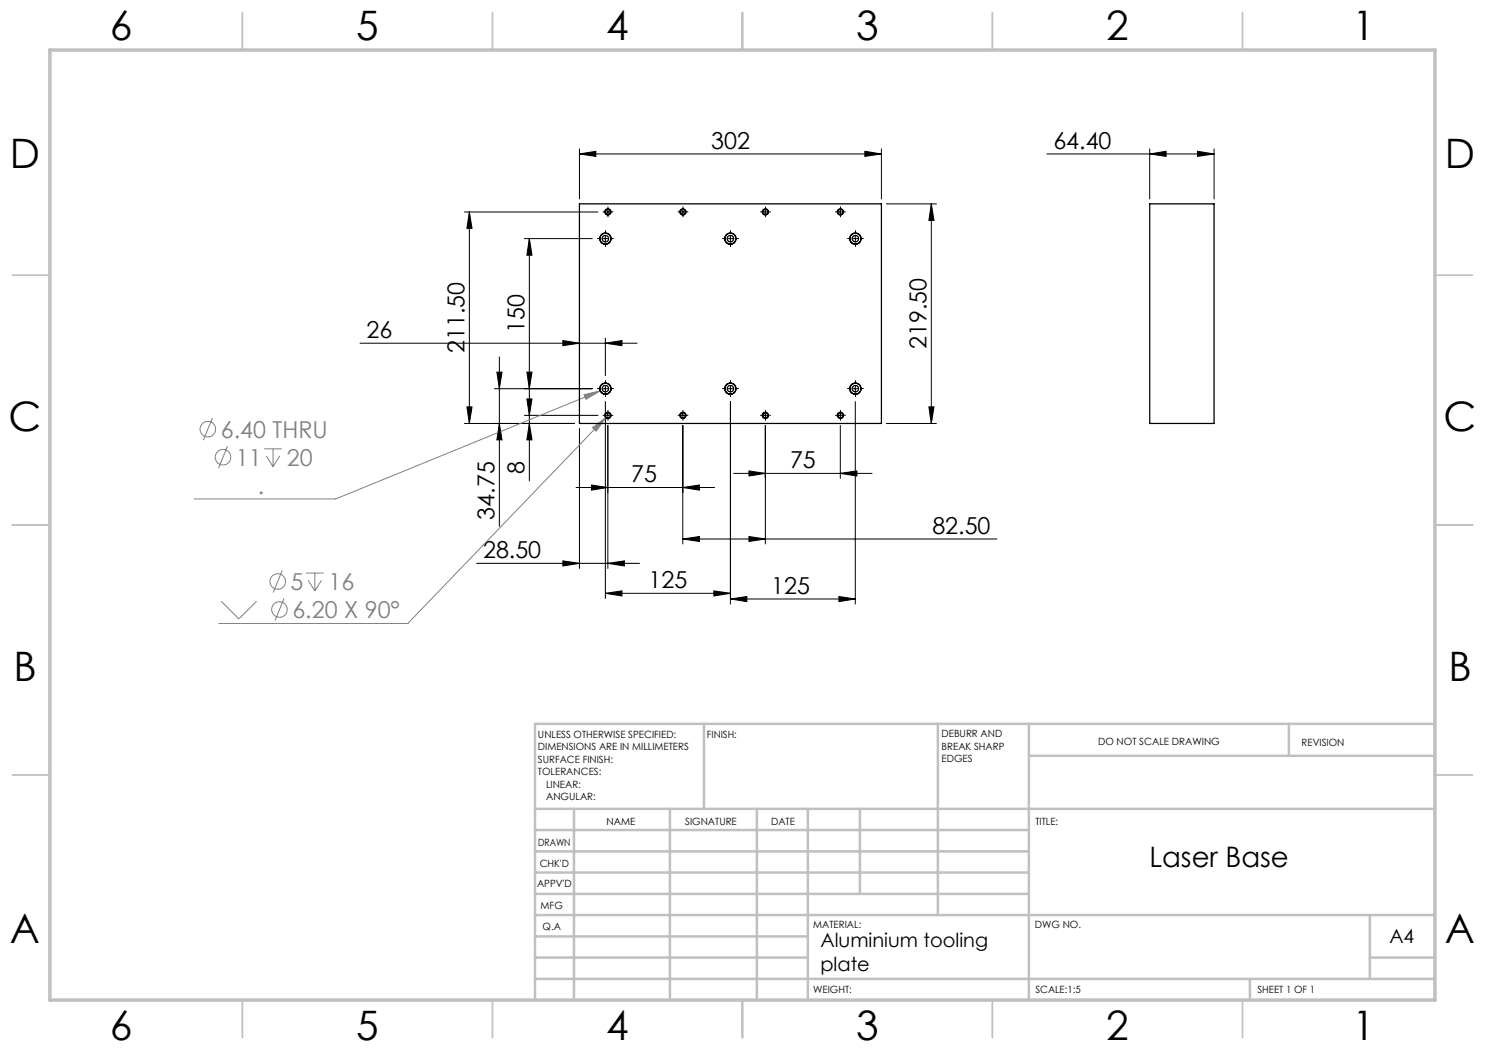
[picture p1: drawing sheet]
<svg xmlns="http://www.w3.org/2000/svg" width="297mm" height="210mm" viewBox="0 0 297 210" stroke-linecap="round" stroke-linejoin="round" font-family="sans-serif">
<g fill="none" stroke="#808080" stroke-width=".2">
<path d="M116.8 78.9l3.3-.7-2.9 1.7zM120.1 78.2l-53 21.6h-28.3M42.5 83.6l-1.8 4.4M45.5 89.2l-1.8 4.5M52.8 89.8h3.6M53.3 91.2l1.3 2.1M54.6 89.8v3.5M56 91.2l-1.4 2.1M118.5 85.5l2.6-2-1.9 2.7zM121.1 83.5l-39.5 41.2h-37.9M56.4 114.1l-1.8 4.4M56.8 119.7l-1.8 4.4"/>
<path d="M61.2 114.6h3.5M61.6 116.1l1.4 2.1M63 114.6v3.6M64.3 116.1l-1.3 2.1M44.2 120.3l3.6 3.5 3.5-3.5"/>
<circle cx="41.6" cy="85.8" r="1.56"/>
<circle cx="44.6" cy="91.4" r="1.56"/>
<circle cx="55.6" cy="116.3" r="1.55"/>
<circle cx="55.9" cy="121.9" r="1.55"/>
</g>
<g fill="none" stroke="#000" stroke-width=".2">
<path d="M115.9 30.8l3.3-.5v1zM115.9 29.8v10M115.9 30.8h60.4M173 30.3l3.3 .5-3.3 .5zM176.3 29.8v10M209.4 30.8h33.4M229.9 30.8l3.3-.5v1zM229.9 29.8v10M239.5 30.3l3.3 .5-3.3 .5zM242.8 29.8v10M92.9 42.4h26.7M93.9 42.4v42.3"/>
<path d="M93.9 42.4l.5 3.3h-1zM104.9 47.7h13.6M105.9 47.7v48.5M105.9 47.7l.5 3.3h-1zM120.6 47.7h1M121 42.5a.59 .59 0 0 1 .5-.7 .59 .59 0 0 1 .7 .6 .59 .59 0 0 1-.8 .6M121.1 47.2v1M121.1 42.4h1M121.6 41.9v1M136 42.5a.6 .6 0 0 1 .5-.7 .6 .6 0 0 1 .7 .6 .6 .6 0 0 1-.8 .6M136.1 42.4h1M136.6 41.9v1"/>
<path d="M145.6 47.7h1M146.1 47.2v1M152.5 42.5a.59 .59 0 0 1 .5-.7 .59 .59 0 0 1 .7 .6 .59 .59 0 0 1-.8 .6M152.6 42.4h1M153.1 41.9v1M167.5 42.5a.59 .59 0 0 1 .5-.7 .59 .59 0 0 1 .7 .6 .59 .59 0 0 1-.8 .6M167.6 42.4h1M168.1 41.9v1M170.6 47.7h1M171.1 47.2v1M177.3 40.8h10M186.3 40.8l.5 3.3h-1z"/>
<path d="M186.3 40.8v43.9M72 68.6h55.4M99.4 74.4h1l-.5 3.3zM99.9 71.4v33.9M105.4 74.4h1l-.5 3.3zM105.4 79.8h1l-.5 3.3zM112.6 68.1l3.3 .5-3.3 .5zM118.5 77.7h-19.6M120.6 77.7h1M121.1 68.6l3.3-.5v1zM121.1 67.6v7.5M121.1 77.2v1"/>
<path d="M145.6 77.7h1M146.1 77.2v1M170.6 77.7h1M171.1 77.2v1M92.9 84.7h22M93.4 81.4h1l-.5 3.3zM99.9 84.7l.5 3.3h-1zM104.9 83.1h14.7M105.9 84.7l.5 3.3h-1zM115.2 97.5h27.7M115.9 85.7v28M118.3 97l3.3 .5-3.3 .5z"/>
<path d="M121 83.2a.6 .6 0 0 1 .5-.7 .6 .6 0 0 1 .7 .6 .6 .6 0 0 1-.8 .6M121.1 80.3v39.4M121.1 83.1h1M121.6 85.1v28.6M121.6 82.6v1M136 83.2a.61 .61 0 0 1 .5-.7 .61 .61 0 0 1 .7 .6 .61 .61 0 0 1-.8 .6M136.1 83.1h1M136.6 97.5l3.3-.5v1zM136.6 85.1v23.7M136.6 82.6v1M146.1 80.3v40.5M146.7 94.7h27.7"/>
<path d="M149.8 94.2l3.3 .5-3.3 .5zM152.5 83.2a.6 .6 0 0 1 .5-.7 .6 .6 0 0 1 .7 .6 .6 .6 0 0 1-.8 .6M152.6 83.1h1M153.1 85.1v23.7M153.1 82.6v1M167.5 83.2a.6 .6 0 0 1 .5-.7 .6 .6 0 0 1 .7 .6 .6 .6 0 0 1-.8 .6M167.6 83.1h1M168.1 94.7l3.3-.5v1zM168.1 85.1v10.6M168.1 82.6v1M171.1 80.3v40.5M177.3 84.7h10"/>
<path d="M185.8 81.4h1l-.5 3.3zM95.3 112.7h32.6M112.6 112.2l3.3 .5-3.3 .5zM121.1 118.7l3.3-.5v1zM121.1 118.7h25M121.6 112.7l3.3-.5v1zM136.6 107.8l3.3-.5v1zM136.6 107.8h62.8M142.8 118.2l3.3 .5-3.3 .5zM146.1 119.8l3.3-.5v1zM146.1 119.8h25M149.8 107.3l3.3 .5-3.3 .5z"/>
<path d="M167.8 119.3l3.3 .5-3.3 .5z"/>
</g>
<g fill="none" stroke="#c0c0c0" stroke-width=".35">
<path d="M48.5 2.5v7.5M98.5 2.5v7.5M148.5 2.5v7.5M198.5 2.5v7.5M248.5 2.5v7.5M2.5 55h7.5M287 55h7.5M2.5 105h7.5M287 105h7.5M2.5 155h7.5M287 155h7.5M48.5 200v7.5"/>
<path d="M98.5 200v7.5M148.5 200v7.5M198.5 200v7.5M248.5 200v7.5"/>
</g>
<g fill="none" stroke="#c0c0c0" stroke-width=".5">
<path d="M140.8 144.8v17M187.6 144.8v38.2M205.8 144.8v55.2M205.8 151.2h81.2M257.8 144.8v6.4M287 144.8h-180v55.2M107 161.8h180M107 178.8h98.8M107 174.5h98.8M107 170.3h98.8M107 166h98.8M114.8 161.8v38.2"/>
<path d="M134 161.8v38.2M151.4 161.8v38.2M161.6 161.8v38.2M172 161.8v17M107 195.8h180M107 191.5h54.6M107 187.3h54.6M107 183h180M250 195.8v4.2M274 191.5h13M274 183v12.8"/>
</g>
<path d="M10 10h277v190h-277z" fill="none" stroke="#c0c0c0" stroke-width=".7"/>
<g fill="none" stroke="#000" stroke-width=".2" stroke-dasharray="15.2 1.3 1.3 1.3">
<path d="M120.1 47.7h-.6M121.1 42.4h-.5M121.1 46.7v-.6M121.1 48.7v.6M121.6 41.9v-.5M121.6 42.9v.5M122.1 42.4h.5M122.1 47.7h.6M136.1 42.4h-.5M136.6 41.9v-.5M136.6 42.9v.5M137.1 42.4h.5"/>
<path d="M145.1 47.7h-.6M146.1 46.7v-.6M146.1 48.7v.6M147.1 47.7h.6M152.6 42.4h-.5M153.1 41.9v-.5M153.1 42.9v.5M153.6 42.4h.5M167.6 42.4h-.5M168.1 41.9v-.5M168.1 42.9v.5M168.6 42.4h.5"/>
<path d="M170.1 47.7h-.6M171.1 46.7v-.6M171.1 48.7v.6M172.1 47.7h.6M120.1 77.7h-.6M121.1 76.7v-.6M121.1 78.7v.6M122.1 77.7h.6M145.1 77.7h-.6M146.1 76.7v-.6M146.1 78.7v.6M147.1 77.7h.6"/>
<path d="M170.1 77.7h-.6M171.1 76.7v-.6M171.1 78.7v.6M172.1 77.7h.6M121.1 83.1h-.5M121.6 82.6v-.5M121.6 83.6v.5M122.1 83.1h.5M136.1 83.1h-.5M136.6 82.6v-.5M136.6 83.6v.5M137.1 83.1h.5"/>
<path d="M152.6 83.1h-.5M153.1 82.6v-.5M153.1 83.6v.5M153.6 83.1h.5M167.6 83.1h-.5M168.1 82.6v-.5M168.1 83.6v.5M168.6 83.1h.5"/>
</g>
<g fill="#000">
<path d="M115.9 30.8l3.3-.5v1zM173 30.3l3.3 .5-3.3 .5zM118.3 97l3.3 .5-3.3 .5zM136.6 97.5l3.3-.5v1zM136.6 107.8l3.3-.5v1zM149.8 107.3l3.3 .5-3.3 .5zM149.8 94.2l3.3 .5-3.3 .5zM168.1 94.7l3.3-.5v1zM121.1 118.7l3.3-.5v1zM142.8 118.2l3.3 .5-3.3 .5zM146.1 119.8l3.3-.5v1zM167.8 119.3l3.3 .5-3.3 .5z"/>
<path d="M105.4 79.8h1l-.5 3.3zM105.9 84.7l.5 3.3h-1zM93.9 42.4l.5 3.3h-1zM93.4 81.4h1l-.5 3.3zM99.4 74.4h1l-.5 3.3zM99.9 84.7l.5 3.3h-1z"/>
<path d="M185.8 81.4h1l-.5 3.3zM186.3 40.8l.5 3.3h-1zM105.4 74.4h1l-.5 3.3zM105.9 47.7l.5 3.3h-1z"/>
<path d="M121.6 112.7l3.3-.5v1zM112.6 112.2l3.3 .5-3.3 .5zM121.1 68.6l3.3-.5v1zM112.6 68.1l3.3 .5-3.3 .5zM239.5 30.3l3.3 .5-3.3 .5zM229.9 30.8l3.3-.5v1z"/>
</g>
<path d="M118.5 85.5l.7 .7 1.9-2.7zM116.8 78.9l.4 1 2.9-1.7z" fill="#808080"/>
<g fill="none" stroke="#000" stroke-width=".25">
<path d="M115.9 40.8h60.4v43.9h-60.4zM229.9 40.8h12.9v43.9h-12.9z"/>
<circle cx="121.1" cy="47.7" r=".64"/>
<circle cx="121.1" cy="47.7" r="1.09"/>
<circle cx="121.1" cy="47.7" r="1.13"/>
<circle cx="121.6" cy="42.4" r=".5"/>
<circle cx="121.6" cy="42.4" r=".62"/>
<circle cx="136.6" cy="42.4" r=".5"/>
<circle cx="136.6" cy="42.4" r=".62"/>
<circle cx="146.1" cy="47.7" r=".64"/>
<circle cx="146.1" cy="47.7" r="1.1"/>
<circle cx="146.1" cy="47.7" r="1.12"/>
<circle cx="153.1" cy="42.4" r=".61"/>
<circle cx="153.1" cy="42.4" r=".5"/>
<circle cx="168.1" cy="42.4" r=".5"/>
<circle cx="168.1" cy="42.4" r=".62"/>
<circle cx="171.1" cy="47.7" r="1.13"/>
<circle cx="171.1" cy="47.7" r=".64"/>
<circle cx="171.1" cy="47.7" r="1.1"/>
<circle cx="121.1" cy="77.7" r="1.1"/>
<circle cx="121.1" cy="77.7" r=".65"/>
<circle cx="121.1" cy="77.7" r="1.12"/>
<circle cx="146.1" cy="77.7" r="1.11"/>
<circle cx="146.1" cy="77.7" r=".64"/>
<circle cx="171.1" cy="77.7" r="1.12"/>
<circle cx="171.1" cy="77.7" r="1.11"/>
<circle cx="171.1" cy="77.7" r=".64"/>
<circle cx="121.6" cy="83.1" r=".49"/>
<circle cx="121.6" cy="83.1" r=".62"/>
<circle cx="136.6" cy="83.1" r=".49"/>
<circle cx="136.6" cy="83.1" r=".62"/>
<circle cx="153.1" cy="83.1" r=".61"/>
<circle cx="153.1" cy="83.1" r=".49"/>
<circle cx="168.1" cy="83.1" r=".49"/>
<circle cx="168.1" cy="83.1" r=".62"/>
</g>
<g font-size="8.1">
<text x="22" y="8">6</text>
<text x="71.2" y="8">5</text>
<text x="121.2" y="8">4</text>
<text x="171.3" y="8">3</text>
<text x="221.3" y="8">2</text>
<text x="270.5" y="8">1</text>
<text x="2" y="33.6">D</text>
<text x="289" y="33.6">D</text>
<text x="1.7" y="86.1">C</text>
<text x="288.7" y="86.1">C</text>
<text x="2.7" y="136.1">B</text>
<text x="289.7" y="136.1">B</text>
<text x="2" y="188.6">A</text>
<text x="289" y="188.6">A</text>
<text x="22" y="208">6</text>
<text x="71.2" y="208">5</text>
<text x="121.2" y="208">4</text>
<text x="171.3" y="208">3</text>
<text x="221.3" y="208">2</text>
<text x="270.5" y="208">1</text>
</g>
<text font-size="5.6" x="229.9" y="173.4">Laser Base</text>
<g font-size="4.7">
<text x="142.2" y="29.8">302</text>
<text x="210.7" y="29.7">64.40</text>
<text x="73.3" y="67.6">26</text>
<text x="92.9" y="70.6" transform="rotate(-90 92.9 70.6)">211.50</text>
<text x="104.9" y="66.6" transform="rotate(-90 104.9 66.6)">150</text>
<text x="185.3" y="69.8" transform="rotate(-90 185.3 69.8)">219.50</text>
<text x="104.9" y="94.9" transform="rotate(-90 104.9 94.9)">8</text>
<text x="158" y="93.7">75</text>
<text x="126.2" y="96.5">75</text>
<text x="98.9" y="103.9" transform="rotate(-90 98.9 103.9)">34.75</text>
<text x="186.5" y="106.8">82.50</text>
<text x="96.6" y="111.7">28.50</text>
<text x="129.7" y="117.7">125</text>
<text x="154.3" y="118.8">125</text>
</g>
<g font-size="4.7" fill="#808080">
<text x="44.2" y="87.5">6.40 THRU</text>
<text x="47.2" y="93.1">11</text>
<text x="57.4" y="93.1">20</text>
<text x="51.6" y="98.7">.</text>
<text x="58.1" y="118">5</text>
<text x="65.7" y="118">16</text>
<text x="58.5" y="123.6">6.20 X 90°</text>
</g>
<g font-size="3.9">
<text x="164.1" y="189.4">Aluminium tooling</text>
<text x="277.9" y="188.5">A4</text>
<text x="164.1" y="194.3">plate</text>
</g>
<g font-size="2">
<text x="107.6" y="147.6">UNLESS OTHERWISE SPECIFIED:</text>
<text x="141.4" y="147.6">FINISH:</text>
<text x="188.3" y="147.5">DEBURR AND</text>
<text x="188.3" y="150">BREAK SHARP</text>
<text x="219.6" y="149">DO NOT SCALE DRAWING</text>
<text x="260.3" y="149.2">REVISION</text>
<text x="107.6" y="150.1">DIMENSIONS ARE IN MILLIMETERS</text>
<text x="107.6" y="152.6">SURFACE FINISH:</text>
<text x="107.6" y="155.1">TOLERANCES:</text>
<text x="188.3" y="152.5">EDGES</text>
<text x="109.2" y="157.6">LINEAR:</text>
<text x="109.2" y="160.1">ANGULAR:</text>
<text x="121.3" y="165">NAME</text>
<text x="137" y="164.9">SIGNATURE</text>
<text x="154.2" y="164.9">DATE</text>
<text x="207.1" y="164.9">TITLE:</text>
<text x="107.6" y="169.1">DRAWN</text>
<text x="107.9" y="173.3">CHK'D</text>
<text x="107.4" y="177.4">APPV'D</text>
<text x="108.1" y="181.8">MFG</text>
<text x="108.5" y="186">Q.A</text>
<text x="162.6" y="185.5">MATERIAL:</text>
<text x="207" y="185.5">DWG NO.</text>
<text x="162.6" y="198.5">WEIGHT:</text>
<text x="207.1" y="198.6">SCALE:1:5</text>
<text x="251.5" y="198.6">SHEET 1 OF 1</text>
</g>
</svg>
